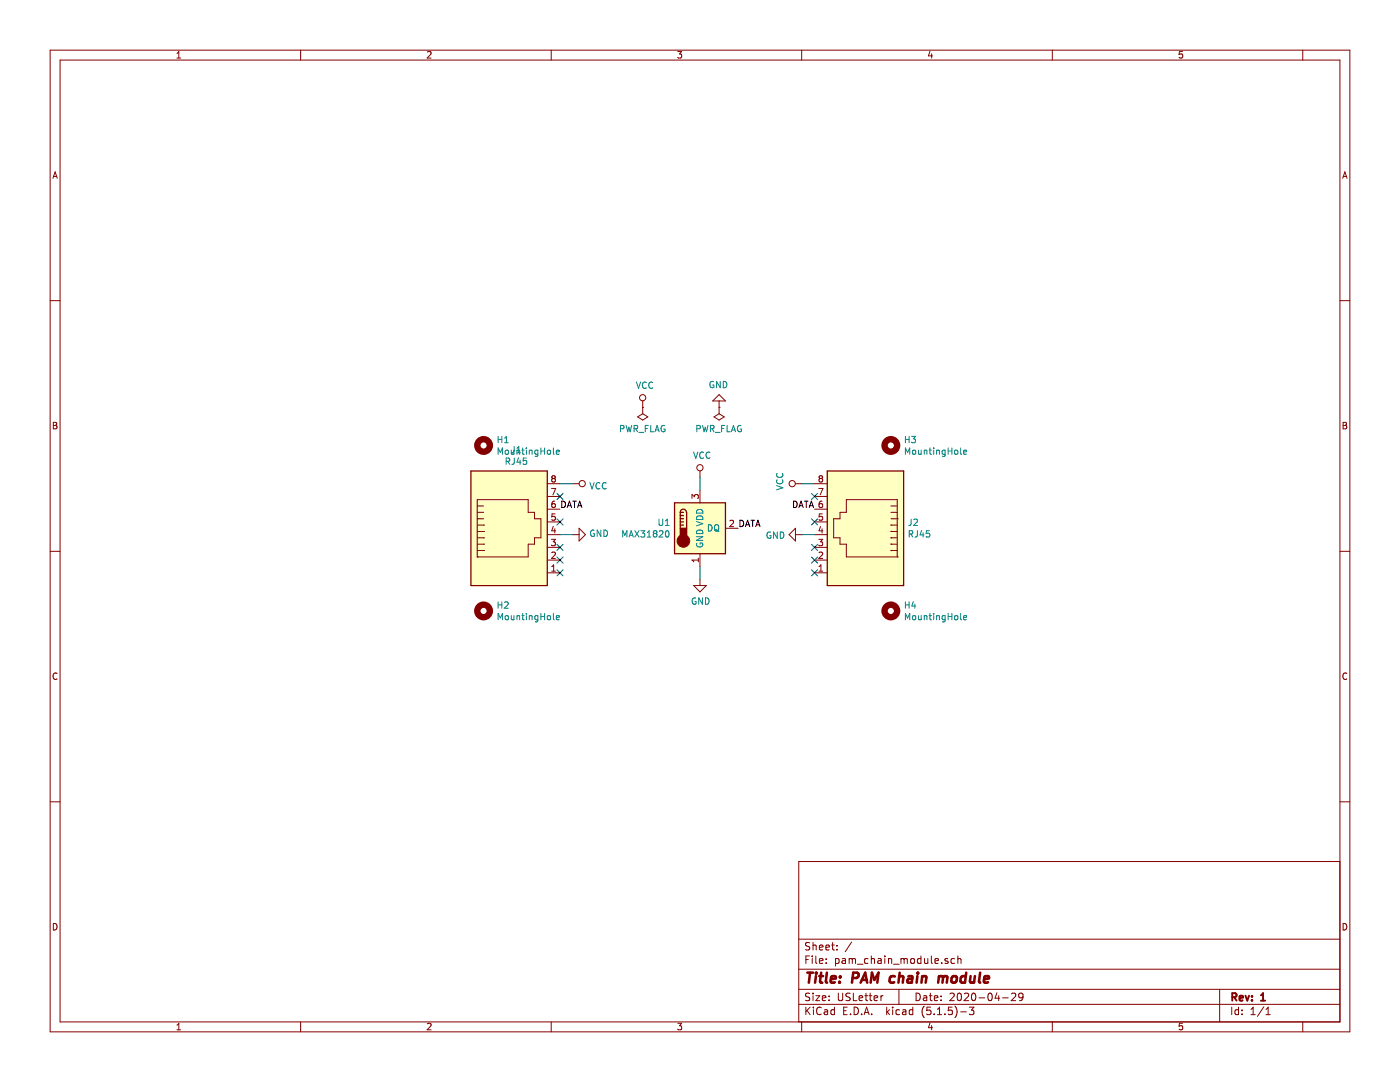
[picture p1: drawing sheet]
EESchema Schematic File Version 4
EELAYER 30 0
EELAYER END
$Descr USLetter 11000 8500
encoding utf-8
Sheet 1 1
Title "PAM chain module"
Date "2020-04-29"
Rev "1"
Comp ""
Comment1 ""
Comment2 ""
Comment3 ""
Comment4 ""
$EndDescr
$Comp
L Sensor_Temperature:MAX31820 U1
U 1 1
P 5500 4150
F 0 "U1" H 5270 4196 50  0000 R CNN
F 1 "MAX31820" H 5270 4105 50  0000 R CNN
F 2 "Package_TO_SOT_THT:TO-92_Inline" H 4500 3900 50  0001 C CNN
F 3 "http://datasheets.maximintegrated.com/en/ds/MAX31820.pdf" H 5350 4400 50  0001 C CNN
	1    5500 4150
	1    0    0    -1  
$EndComp
$Comp
L Connector:RJ45 J2
U 1 1
P 6800 4200
F 0 "J2" H 6470 4296 50  0000 R CNN
F 1 "RJ45" H 6470 4205 50  0000 R CNN
F 2 "Connector_RJ:RJ45_Amphenol_54602-x08_Horizontal" V 6800 4225 50  0001 C CNN
F 3 "~" V 6800 4225 50  0001 C CNN
	1    6800 4200
	-1   0    0    -1  
$EndComp
$Comp
L Connector:RJ45 J1
U 1 1
P 4000 4200
F 0 "J1" H 4057 4867 50  0000 C CNN
F 1 "RJ45" H 4057 4776 50  0000 C CNN
F 2 "Connector_RJ:RJ45_Amphenol_54602-x08_Horizontal" V 4000 4225 50  0001 C CNN
F 3 "~" V 4000 4225 50  0001 C CNN
	1    4000 4200
	1    0    0    -1  
$EndComp
$Comp
L power:GND #PWR06
U 1 1
P 5650 3200
F 0 "#PWR06" H 5650 2950 50  0001 C CNN
F 1 "GND" H 5655 3027 50  0000 C CNN
F 2 "" H 5650 3200 50  0001 C CNN
F 3 "" H 5650 3200 50  0001 C CNN
	1    5650 3200
	-1   0    0    1   
$EndComp
$Comp
L power:VCC #PWR04
U 1 1
P 5500 3750
F 0 "#PWR04" H 5500 3600 50  0001 C CNN
F 1 "VCC" H 5517 3923 50  0000 C CNN
F 2 "" H 5500 3750 50  0001 C CNN
F 3 "" H 5500 3750 50  0001 C CNN
	1    5500 3750
	1    0    0    -1  
$EndComp
$Comp
L power:VCC #PWR07
U 1 1
P 6300 3800
F 0 "#PWR07" H 6300 3650 50  0001 C CNN
F 1 "VCC" H 6317 3973 50  0000 C CNN
F 2 "" H 6300 3800 50  0001 C CNN
F 3 "" H 6300 3800 50  0001 C CNN
	1    6300 3800
	0    -1   -1   0   
$EndComp
$Comp
L power:VCC #PWR01
U 1 1
P 4500 3800
F 0 "#PWR01" H 4500 3650 50  0001 C CNN
F 1 "VCC" V 4517 3928 50  0000 L CNN
F 2 "" H 4500 3800 50  0001 C CNN
F 3 "" H 4500 3800 50  0001 C CNN
	1    4500 3800
	0    1    1    0   
$EndComp
$Comp
L power:VCC #PWR03
U 1 1
P 5050 3200
F 0 "#PWR03" H 5050 3050 50  0001 C CNN
F 1 "VCC" H 5067 3373 50  0000 C CNN
F 2 "" H 5050 3200 50  0001 C CNN
F 3 "" H 5050 3200 50  0001 C CNN
	1    5050 3200
	1    0    0    -1  
$EndComp
$Comp
L power:GND #PWR05
U 1 1
P 5500 4550
F 0 "#PWR05" H 5500 4300 50  0001 C CNN
F 1 "GND" H 5505 4377 50  0000 C CNN
F 2 "" H 5500 4550 50  0001 C CNN
F 3 "" H 5500 4550 50  0001 C CNN
	1    5500 4550
	1    0    0    -1  
$EndComp
$Comp
L power:GND #PWR02
U 1 1
P 4500 4200
F 0 "#PWR02" H 4500 3950 50  0001 C CNN
F 1 "GND" V 4505 4072 50  0000 R CNN
F 2 "" H 4500 4200 50  0001 C CNN
F 3 "" H 4500 4200 50  0001 C CNN
	1    4500 4200
	0    -1   -1   0   
$EndComp
$Comp
L power:GND #PWR08
U 1 1
P 6300 4200
F 0 "#PWR08" H 6300 3950 50  0001 C CNN
F 1 "GND" V 6305 4072 50  0000 R CNN
F 2 "" H 6300 4200 50  0001 C CNN
F 3 "" H 6300 4200 50  0001 C CNN
	1    6300 4200
	0    1    1    0   
$EndComp
Wire Wire Line
	6300 3800 6400 3800
Wire Wire Line
	5500 3750 5500 3850
Wire Wire Line
	4400 3800 4500 3800
Wire Wire Line
	6300 4200 6400 4200
Wire Wire Line
	5500 4450 5500 4550
Wire Wire Line
	4500 4200 4400 4200
Text Label 6400 4000 2    50   ~ 0
DATA
Text Label 5800 4150 0    50   ~ 0
DATA
Text Label 4400 4000 0    50   ~ 0
DATA
NoConn ~ 6400 3900
NoConn ~ 6400 4100
NoConn ~ 6400 4300
NoConn ~ 6400 4400
NoConn ~ 6400 4500
NoConn ~ 4400 4500
NoConn ~ 4400 4400
NoConn ~ 4400 4300
NoConn ~ 4400 4100
NoConn ~ 4400 3900
$Comp
L power:PWR_FLAG #FLG01
U 1 1
P 5050 3200
F 0 "#FLG01" H 5050 3275 50  0001 C CNN
F 1 "PWR_FLAG" H 5050 3373 50  0000 C CNN
F 2 "" H 5050 3200 50  0001 C CNN
F 3 "~" H 5050 3200 50  0001 C CNN
	1    5050 3200
	-1   0    0    1   
$EndComp
$Comp
L power:PWR_FLAG #FLG02
U 1 1
P 5650 3200
F 0 "#FLG02" H 5650 3275 50  0001 C CNN
F 1 "PWR_FLAG" H 5650 3373 50  0000 C CNN
F 2 "" H 5650 3200 50  0001 C CNN
F 3 "~" H 5650 3200 50  0001 C CNN
	1    5650 3200
	-1   0    0    1   
$EndComp
$Comp
L Mechanical:MountingHole H2
U 1 1
P 3800 4800
F 0 "H2" H 3900 4846 50  0000 L CNN
F 1 "MountingHole" H 3900 4755 50  0000 L CNN
F 2 "MountingHole:MountingHole_3mm" H 3800 4800 50  0001 C CNN
F 3 "~" H 3800 4800 50  0001 C CNN
	1    3800 4800
	1    0    0    -1  
$EndComp
$Comp
L Mechanical:MountingHole H1
U 1 1
P 3800 3500
F 0 "H1" H 3900 3546 50  0000 L CNN
F 1 "MountingHole" H 3900 3455 50  0000 L CNN
F 2 "MountingHole:MountingHole_3mm" H 3800 3500 50  0001 C CNN
F 3 "~" H 3800 3500 50  0001 C CNN
	1    3800 3500
	1    0    0    -1  
$EndComp
$Comp
L Mechanical:MountingHole H3
U 1 1
P 7000 3500
F 0 "H3" H 7100 3546 50  0000 L CNN
F 1 "MountingHole" H 7100 3455 50  0000 L CNN
F 2 "MountingHole:MountingHole_3mm" H 7000 3500 50  0001 C CNN
F 3 "~" H 7000 3500 50  0001 C CNN
	1    7000 3500
	1    0    0    -1  
$EndComp
$Comp
L Mechanical:MountingHole H4
U 1 1
P 7000 4800
F 0 "H4" H 7100 4846 50  0000 L CNN
F 1 "MountingHole" H 7100 4755 50  0000 L CNN
F 2 "MountingHole:MountingHole_3mm" H 7000 4800 50  0001 C CNN
F 3 "~" H 7000 4800 50  0001 C CNN
	1    7000 4800
	1    0    0    -1  
$EndComp
$EndSCHEMATC
